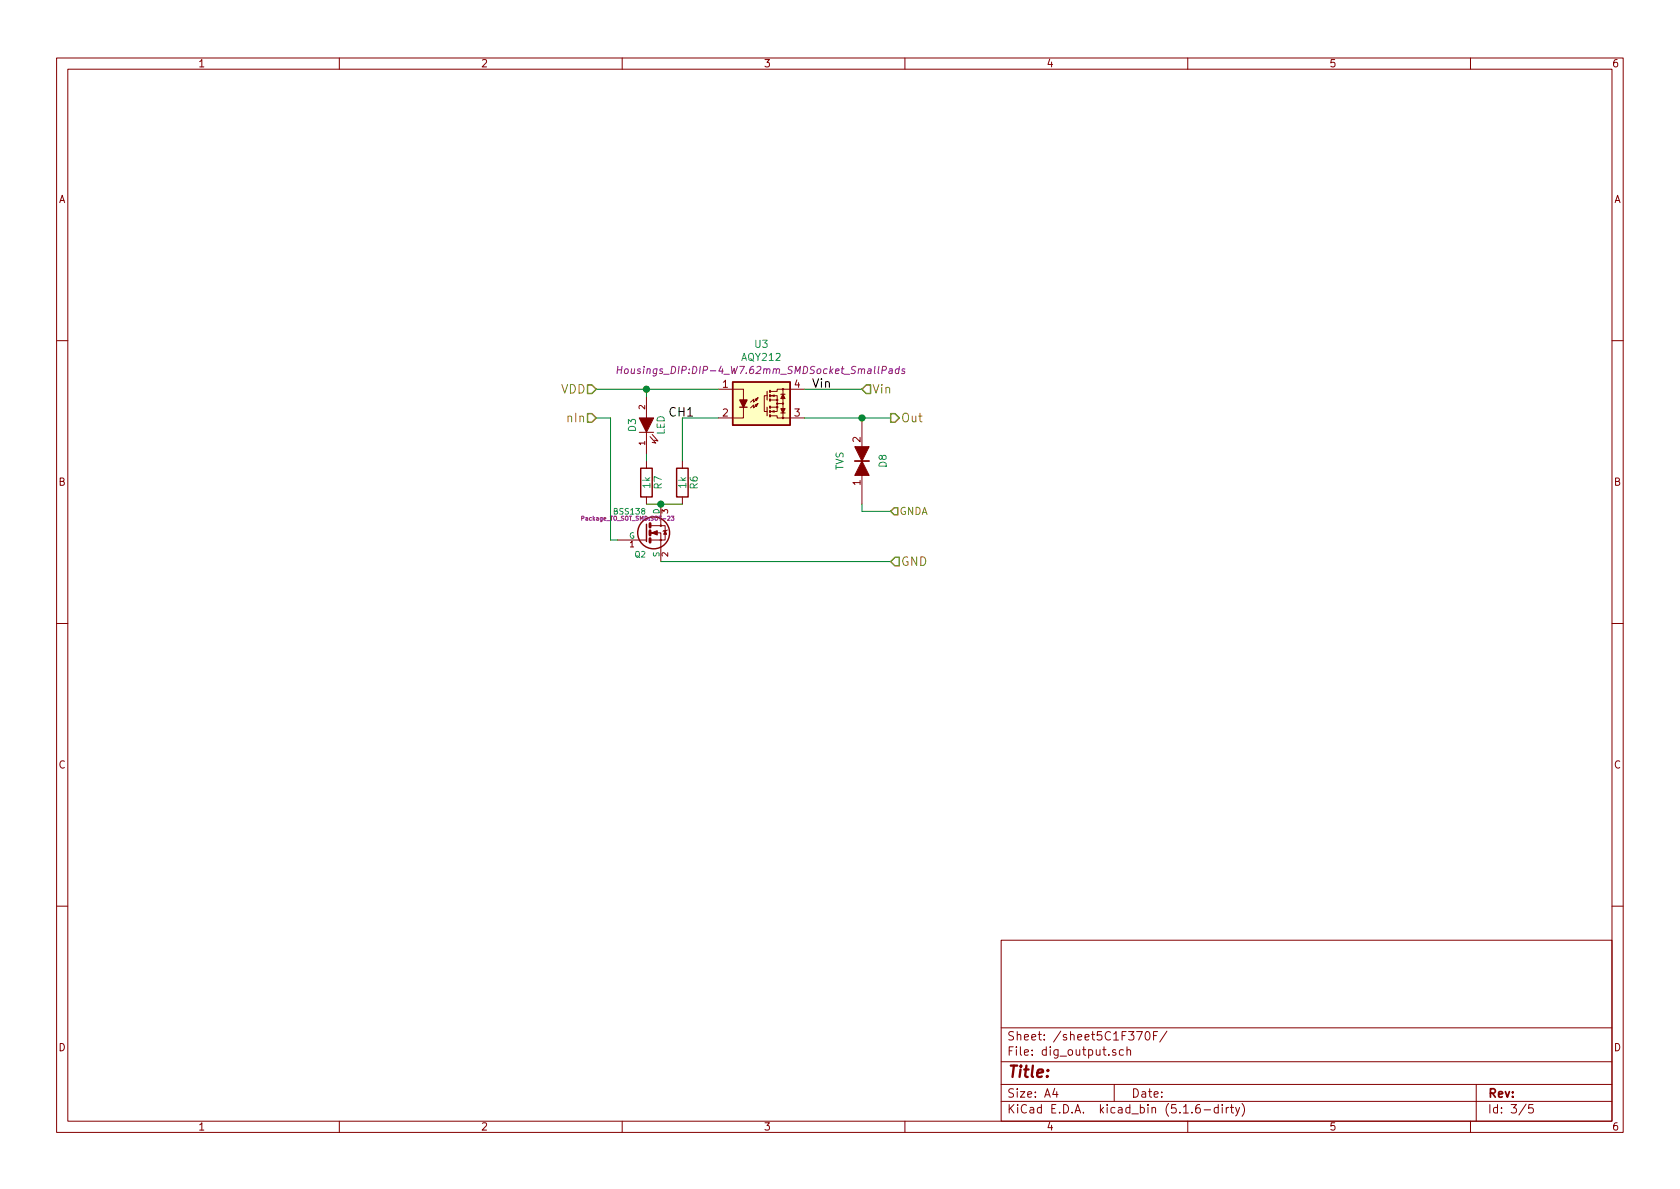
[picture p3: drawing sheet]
<svg xmlns="http://www.w3.org/2000/svg" width="297mm" height="210mm" viewBox="0 0 297 210" stroke-linecap="round" stroke-linejoin="round" font-family="sans-serif">
<g fill="none" stroke="#840000" stroke-width=".18">
<path d="M10 10.3h277v189.9h-277zM12 12.2h273v186.1h-273zM60 10.3v1.9M110 10.3v1.9M160 10.3v1.9M210 10.3v1.9M260 10.3v1.9M10 60.2h2M113 76.4h2.6M114.3 70.1v3.8M114.3 76.4v3.9M114.9 77.2l1.1 1.2-.7-.2"/>
<path d="M115.3 76.8l1 1.2-.6-.2M127 68.8h4.4v1.9M131.4 72v1.9h-4.4M133.5 70.6l.5-.2-.2 .5zM134 70.4l-.8 .7v-.5l-.5 .5M134 71.4l-.2 .5-.3-.3 .5-.2-.8 .7v-.5l-.5 .5M135.6 70h-.5v2.8h.5M136.3 70h1.1v.7M136.3 73.5h1.1v.4h4.8M136.3 70.7h1.1v1.3h-1.1M136.4 72.8l.5-.2v.3zM136.4 70l.5-.2v.3z"/>
<path d="M137.4 72v.8h-1.1M137.4 71.4h1M138.4 68.8v5.1M142.2 68.8h-4.8v.4h-1.1M152.4 73.9v15.2M285 60.2h2M109.2 95.5h5.1M114.3 81.5v1.3M114.3 87.9v1.2M115.1 95.5h1.7v3.8M116.8 89.1v3.9h-1.7M116.8 93h.8v2.5h-.8v-1.3h-1.7"/>
<path d="M118 93.7l-.8 .3M120.6 81.5v1.3M120.6 87.9v1.2M10 110.3h2M285 110.3h2M10 160.2h2M177 166.3h108v32h-108zM285 160.2h2M60 198.3v1.9M110 198.3v1.9M160 198.3v1.9M177 194.8h108"/>
<path d="M177 191.8h108M177 187.8h108M177 181.8h108M186.5 192.5l-.4 1h1M186.8 193v1M197 191.8v3M197.3 185.7l-.4-.1-.2 .2 .1 .2 .5 .2v.3h-.6M198.6 185.7l-.4-.1-.3 .3 .1 .6 .2 .1 .4-.1M199.3 185.7l.2-.1 .3 .1 .1 .9M199.3 185.1v1.5M201 182.4h1l-.7 1.5M202.6 182.6l.2-.2a.81 .81 0 0 1 .6 .6 .81 .81 0 0 1-.3 .8l-.1 .1a.79 .79 0 0 1-.4-1.3z"/>
<path d="M204 183.1h.5M204.7 182.4h-.7v1.5M206.3 182.3l-1.2 2M210 198.3v1.9M212.1 195.3a.59 .59 0 0 0-.7 .7l.1 .7 .2 .1 .5-.1v-.5l-.1-.2-.4-.1-.3 .3M212.9 196.3h1.1M215.4 195.9l-.4-.1-.3 .3 .1 .6h.6M215.4 195.3v1.5M216.1 195.3v.2M216.1 195.8v1M216.8 195.8v1M217.2 195.8l-.4 .3"/>
<path d="M217.5 195.8h.6M217.8 195.3v1.3l.3 .2M218.5 195.8l.3 1M219.2 195.8l-.5 1.4-.2 .1M219.6 195.1a1.71 1.71 0 0 1 0 2.3M260 198.3v1.9M261 191.8v6.5M269.8 195.2l-1.2 2M271 195.3h-.7v.7l.2-.1 .5 .1 .1 .2-.1 .5-.2 .1-.5-.1"/>
<circle cx="137.4" cy="71.4" r=".13"/>
<circle cx="137.4" cy="72" r=".13"/>
<circle cx="137.4" cy="70.7" r=".13"/>
<circle cx="138.4" cy="68.8" r=".13"/>
<circle cx="138.4" cy="73.9" r=".13"/>
<circle cx="138.4" cy="71.4" r=".13"/>
<circle cx="116.8" cy="93" r=".13"/>
<circle cx="116.8" cy="95.5" r=".13"/>
</g>
<path d="M129.5 67.6h10.2v7.6h-10.2z" fill="#ffffc2" stroke="#ffffc2" stroke-width=".18"/>
<g fill="none" stroke="#840000" stroke-width=".25">
<path d="M129.5 67.6h10.2v7.6h-10.2zM130.8 72h1.3M113.3 82.8h2v5.1h-2zM114.3 92.7v3.1M119.6 82.8h2.1v5.1h-2.1z"/>
<circle cx="115.6" cy="94.2" r="2.82"/>
</g>
<path d="M135.6 69.2v1.5M135.6 72v1.5M138 73h.8M138 69.7h.8" fill="none" stroke="#840000" stroke-width=".2"/>
<path d="M136.1 73.4v.3M136.1 72.6v.3M136.1 70.6v.3M136.1 69.8v.3M136.1 69.1v.2M136.1 71.9v.2" fill="none" stroke="#840000" stroke-width=".36"/>
<path d="M130.8 70.7h1.3l-.7 1.3z" fill="#840000" stroke="#840000" stroke-width=".25"/>
<g fill="#840000" stroke="#840000" stroke-width=".18">
<path d="M138 72.3h.8l-.4 .7z"/>
<path d="M138.4 69.7l.4 .8h-.8z"/>
<path d="M113 73.9h2.6l-1.3 2.5z"/>
<path d="M117.6 93.8l.3 .7h-.6z"/>
<path d="M115.2 94.2l1-.4v.8z"/>
<path d="M152.4 81.5l1.3 2.6h-2.6z"/>
<path d="M151.1 79h2.6l-1.3 2.5z"/>
</g>
<path d="M109.2 65.4h.7M109.2 64.8l-.1 1.3M110 64.8l-.2 1.3M110.6 65.3l.3-.1 .2 .3-.1 .3-.2 .3-.3-.1-.1-.2zM157.3 65.3h.5l-.1 .8M157.8 65.5l-.6 .1-.1 .3 .2 .2 .4-.1M159 65.3l-.4-.1-.3 .3 .1 .5h.5M159 64.8l-.1 1.3M160 65.3l-.3-.1-.2 .2v.2l.4 .1v.3h-.5M102.8 91.7l.4-.1v-.3h-.4v.7M118.7 91.3h.5l-.3 .3h.2v.3h-.4" fill="none" stroke="#840084" stroke-width=".18"/>
<path d="M114.9 92.6v.6M114.9 93.8v.8M114.9 95.2v.7" fill="none" stroke="#840000" stroke-width=".51"/>
<path d="M151.1 81.5h2.6" fill="none" stroke="#840000" stroke-width=".3"/>
<path d="M105.4 73.9h2.5v21.6h1.3M105.4 68.8h21.6M114.3 68.8v1.3M127 73.9h-6.4v7.6M142.2 73.9h15.3M142.2 68.8h10.2M114.3 80.3v1.2M114.3 89.1h6.3M116.8 99.3h40.7M152.4 89.1v1.3h5.1" fill="none" stroke="#008400" stroke-width=".18"/>
<path d="M103.9 68.1h.7l.8 .7-.8 .8h-.7zM103.9 73.1h.7l.8 .8-.8 .8h-.7zM153.2 68.1h.7v1.5h-.7l-.8-.8zM157.5 73.1h.7l.8 .8-.8 .8h-.7zM157.5 90.4l.6-.6h.6v1.3h-.6zM158.2 98.5h.8v1.6h-.8l-.7-.8z" fill="none" stroke="#848400" stroke-width=".25"/>
<g fill="#008400" stroke="#008400" stroke-width=".25">
<circle cx="152.4" cy="73.9" r=".51"/>
<circle cx="114.3" cy="68.8" r=".51"/>
<circle cx="116.8" cy="89.1" r=".51"/>
</g>
<text font-size="2.8" fill="#840000" x="178" y="190.5">Title:</text>
<g font-size="2.1" fill="#848400">
<text x="99.2" y="69.6">VDD</text>
<text x="154.2" y="69.6">Vin</text>
<text x="100.5" y="74.7">nIn</text>
<text x="159.3" y="74.7">Out</text>
<text x="159.3" y="100.1">GND</text>
</g>
<g font-size="2.1">
<text x="143.5" y="68.6">Vin</text>
<text x="118.1" y="73.7">CH1</text>
</g>
<g font-size="2.1" fill="#840000">
<text x="178" y="184">Sheet: /sheet5C1F370F/</text>
<text x="178" y="186.7">File: dig_output.sch</text>
<text x="178" y="196.9">KiCad E.D.A. kicad_bin (5.1.6-dirty)</text>
<text x="178" y="194.1">Size: A4</text>
<text x="200" y="194.1">Date:</text>
<text x="263" y="194.1">Rev:</text>
<text x="263" y="196.9">Id: 3/5</text>
</g>
<g font-size="1.8" fill="#840000">
<text x="35" y="11.9">1</text>
<text x="85" y="11.9">2</text>
<text x="135" y="11.9">3</text>
<text x="185" y="11.9">4</text>
<text x="235" y="11.9">5</text>
<text x="285" y="11.9">6</text>
<text x="10.4" y="35.9">A</text>
<text x="285.4" y="35.9">A</text>
<text x="127.8" y="68.6">1</text>
<text x="140.5" y="68.6">4</text>
<text x="127.8" y="73.7">2</text>
<text x="140.5" y="73.7">3</text>
<text x="152.1" y="78.2" transform="rotate(-90 152.1 78.2)">2</text>
<text x="10.4" y="85.9">B</text>
<text x="152.1" y="85.8" transform="rotate(-90 152.1 85.8)">1</text>
<text x="285.4" y="85.9">B</text>
<text x="10.4" y="135.9">C</text>
<text x="285.4" y="135.9">C</text>
<text x="10.4" y="185.9">D</text>
<text x="285.4" y="185.9">D</text>
<text x="35" y="199.9">1</text>
<text x="85" y="199.9">2</text>
<text x="135" y="199.9">3</text>
<text x="185" y="199.9">4</text>
<text x="235" y="199.9">5</text>
<text x="285" y="199.9">6</text>
</g>
<g font-size="1.8" fill="#008484">
<text x="131.2" y="63.8">AQY212</text>
<text x="133.5" y="61.5">U3</text>
<text x="112.4" y="76.3" transform="rotate(-90 112.4 76.3)">D3</text>
<text x="117.5" y="76.9" transform="rotate(-90 117.5 76.9)">LED</text>
<text x="149.1" y="83.2" transform="rotate(-90 149.1 83.2)">TVS</text>
<text x="156.8" y="82.6" transform="rotate(-90 156.8 82.6)">D8</text>
<text x="115" y="86.3" transform="rotate(-90 115 86.3)">1k</text>
<text x="117" y="86.5" transform="rotate(-90 117 86.5)">R7</text>
<text x="121.3" y="86.3" transform="rotate(-90 121.3 86.3)">1k</text>
<text x="123.4" y="86.5" transform="rotate(-90 123.4 86.5)">R6</text>
</g>
<text font-size="1.8" fill="#840084" x="111.1" y="66.1">Housings_DIP:DIP-4_W7.62mm_SMDSocket_SmallPads</text>
<text font-size="1.8" fill="#848400" x="159" y="91.1">GNDA</text>
<g font-size="1.4" fill="#840000">
<text x="114" y="72.4" transform="rotate(-90 114 72.4)">2</text>
<text x="114" y="78.7" transform="rotate(-90 114 78.7)">1</text>
<text x="118.1" y="90.8" transform="rotate(-90 118.1 90.8)">3</text>
<text x="111.4" y="96.8">1</text>
<text x="118.1" y="98.4" transform="rotate(-90 118.1 98.4)">2</text>
</g>
<g font-size="1.4" fill="#840084">
<text x="108.7" y="91">BSS138</text>
<text x="116.6" y="90.9" transform="rotate(-90 116.6 90.9)">D</text>
</g>
<g font-size="1.4" fill="#008484">
<text x="111.2" y="95.2">G</text>
<text x="112.3" y="98.6">Q2</text>
<text x="116.6" y="98.5" transform="rotate(-90 116.6 98.5)">S</text>
</g>
<text font-size="1" fill="#840084" x="103.2" y="92">Package_TO_SOT_SMD:SOT-23</text>
</svg>
